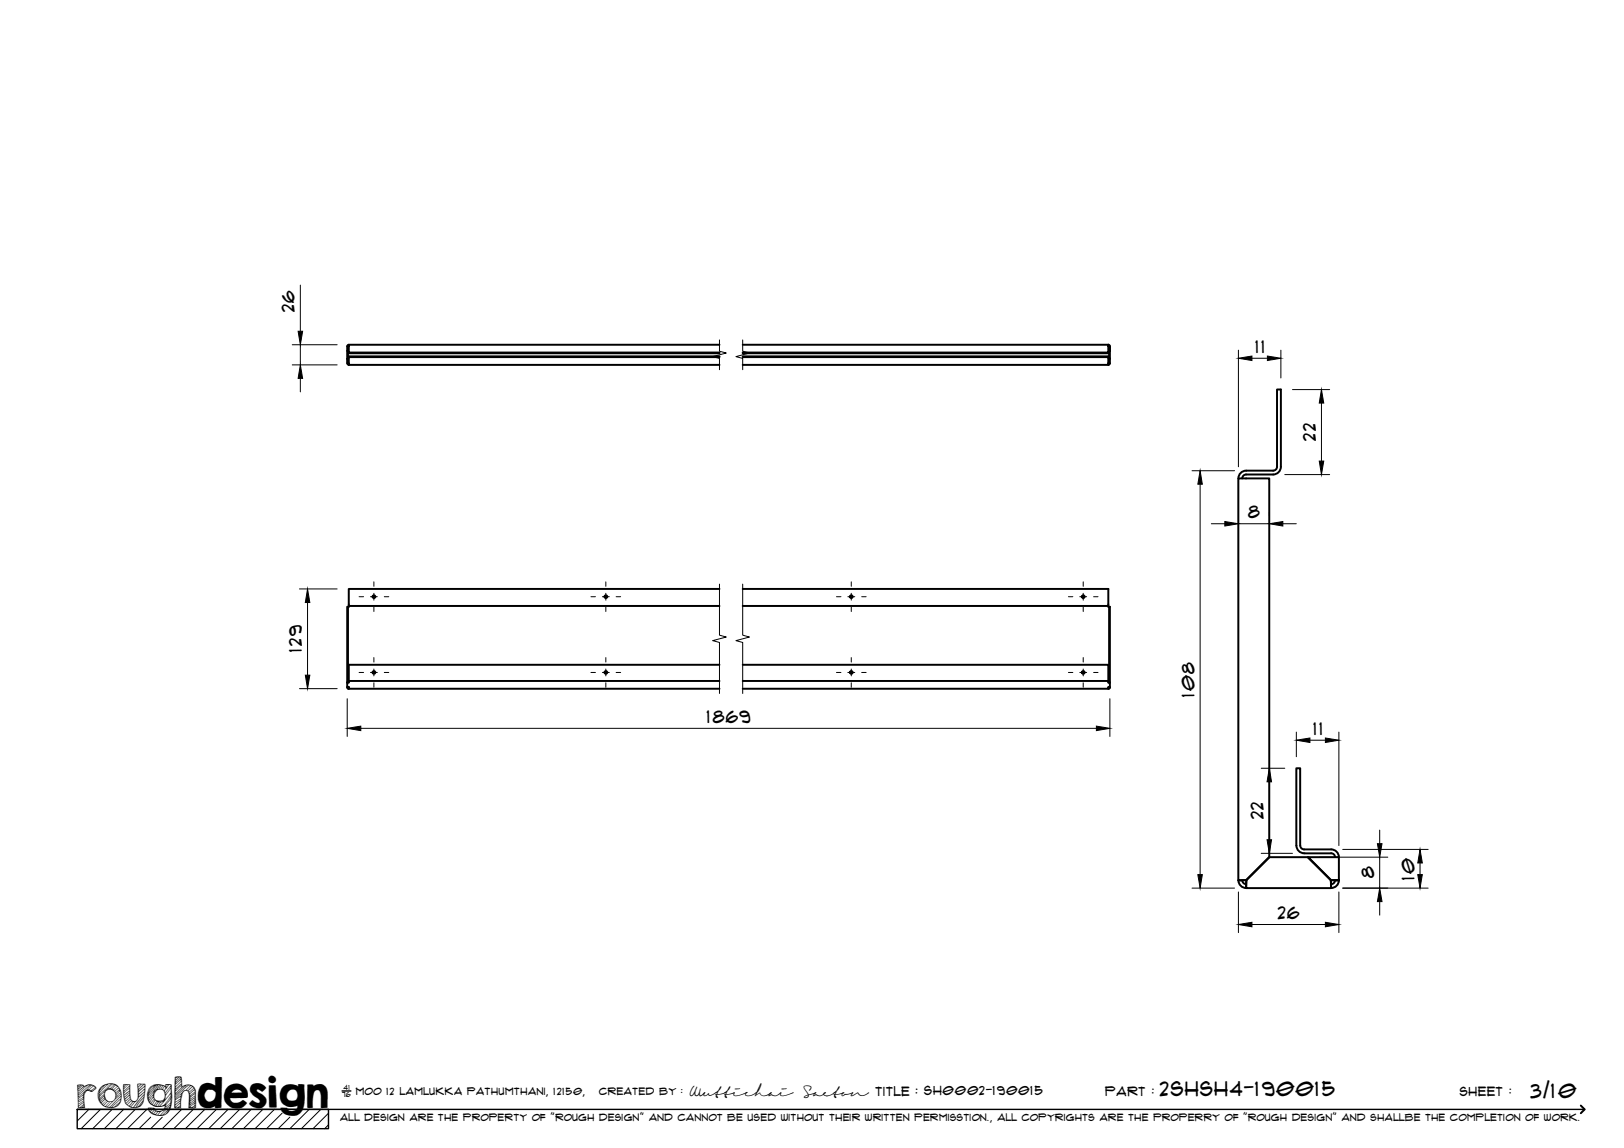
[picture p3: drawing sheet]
<svg xmlns="http://www.w3.org/2000/svg" width="420mm" height="297mm" viewBox="0 0 420 297" stroke-linecap="round" stroke-linejoin="round" font-family="sans-serif">
<!-- layer: Visible -->
<g fill="none" stroke="#000" stroke-width=".51">
<path d="M89.8 90.8h.2v2h-.2zM90 89.6h.2v1.6h95.9M90 94h.2M90 94v-1.2h-.2l.1 1.2 .3 .4M90 89.6v1.2M90 94l.2 .2M90.2 94v.4h95.9M90.2 91.2v.2h95.9M90.2 92.4h95.9M90.2 89.2l-.3 .4-.1 1.2h.2M90.2 89.4l-.2 .2M186.1 92.2h-95.9v1.8"/>
<path d="M186.1 89.2h-95.9v.4h-.2M192.2 92.4h94.5v1.6M192.2 92.2h94.5v.2M192.2 89.2h94.5M286.7 94h.3M286.7 89.6h.2M286.7 89.6h.3M286.7 89.2v.4M286.7 94v.4h-94.5M286.7 89.6v1.6h-94.5M286.7 91.2v.2h-94.5M286.8 89.2l.3 .4v1.2h-.1v-1.2l-.2-.2"/>
<path d="M287 92.8h.1v1.2l-.3 .4M287 94l-.2 .2M287 90.8h.1v2h-.1zM287 94h-.3M287 92.8v1.2M320.4 123.8h8v97.9l-6 6-1.8 .1h-.2zM322.4 121.8h7M322.4 122.8h7M322.4 122.8a1.01 1.01 0 0 0-1 1M322.4 121.8a2 2 0 0 0-2 2M329.4 121.8a1.01 1.01 0 0 0 1-1v-20h1v20a2 2 0 0 1-2 2M90 157h-.2v19.6"/>
<path d="M90.2 156.8v.2h-.2v19.6h-.2M186.1 152.4h-95.9v4.4h95.9M192.2 152.4h94.5v4.4h-94.5M286.7 156.8v.2h.3v19.6h.1v-19.6h-.1M89.8 177.8h.4v.4zM89.8 176.6v1.2l.4 .2M90.2 176.2v.4h-.4M90.2 176.2h95.9M90.2 178.2h95.9M186.1 172h-95.9v4.2M192.2 176.2h94.5v.4h.4v1.2h-.4v.4M192.2 172h94.5v4.2"/>
<path d="M192.2 178.2h94.5M286.7 178l.4-.2-.4 .4M335.4 218.8v-20h1v20M335.4 218.8a2 2 0 0 0 2 2M336.4 218.8a1.01 1.01 0 0 0 1 1M337.4 219.8h7M344.4 219.8a2 2 0 0 1 2 2M320.4 227.8a2 2 0 0 0 2 2M321.4 227.8a1.01 1.01 0 0 0 1 1M322.4 227.7l-2 .1M322.5 227.8l-.1 2h22l-.1-2-6-6h-9.8l-6 6-.1 2M337.4 220.8h7"/>
<path d="M344.3 227.8l.1 2M344.4 227.7l-5.9-5.9h7.9v6l-2-.1 2 .1a2 2 0 0 1-2 2M344.4 220.8a1.01 1.01 0 0 1 1 1M345.4 227.8a1.01 1.01 0 0 1-1 1"/>
<circle cx="96.7" cy="154.4" r=".35"/>
<circle cx="156.7" cy="154.4" r=".35"/>
<circle cx="220.2" cy="154.4" r=".35"/>
<circle cx="280.3" cy="154.4" r=".35"/>
<circle cx="96.7" cy="174" r=".35"/>
<circle cx="156.7" cy="174" r=".35"/>
<circle cx="220.2" cy="174" r=".35"/>
<circle cx="280.3" cy="174" r=".35"/>
</g>
<circle cx="90" cy="177.8" r=".25" fill="#000"/>
<!-- layer: TitleBlock -->
<path d="M20 287h65v5h-65zM20 287h390M88.5 282.3h2.3" fill="none" stroke="#000" stroke-width=".36"/>
<path d="M409 286.1l1 .9-1 1" fill="none" stroke="#000" stroke-width=".51"/>
<g fill="none" stroke="#000" stroke-width=".26">
<path d="M23 287l-3 3.1M26 287l-5 5M29 287l-5 5M32 287l-5 5M35 287l-5 5M38 287l-5 5M39 289.1l-3 2.9M42 289.1l-3 2.9M47 287l-5 5M50 287l-5 5M53 287l-5 5M56 287l-5 5"/>
<path d="M59 287l-5 5M62 287l-5 5M65 287l-5 5M68 287l-5 5M71 287l-5 5M73 288l-4 4M75 289.1l-3 2.9M80 287l-5 5M83 287l-5 5M85 288l-4 4M85 291l-1 1"/>
</g>
<!-- layer: Smart Centers -->
<g fill="none" stroke="#000" stroke-width=".26">
<path d="M92.9 154.4h1.2M95.8 154.4h1.8M96.7 150.5v1.2M96.7 153.5v1.8M96.7 157.1v1.1M99.4 154.4h1.2M152.9 154.4h1.2M155.9 154.4h1.7M156.7 150.5v1.2M156.7 153.5v1.8M156.7 157.1v1.1M159.4 154.4h1.2"/>
<path d="M216.4 154.4h1.2M219.4 154.4h1.7M220.2 150.5v1.2M220.2 153.5v1.8M220.2 157.1v1.1M222.9 154.4h1.2M276.4 154.4h1.2M279.4 154.4h1.7M280.2 150.5v1.2M280.2 153.5v1.8M280.2 157.1v1.1M282.9 154.4h1.2"/>
<path d="M92.9 174h1.2M95.8 174h1.8M96.7 170.1v1.2M96.7 173.1v1.8M96.7 176.7v1.1M99.4 174h1.2M152.9 174h1.2M155.9 174h1.7M156.7 170.1v1.2M156.7 173.1v1.8M156.7 176.7v1.1M159.4 174h1.2"/>
<path d="M216.4 174h1.2M219.4 174h1.7M220.2 170.1v1.2M220.2 173.1v1.8M220.2 176.7v1.1M222.9 174h1.2M276.4 174h1.2M279.4 174h1.7M280.2 170.1v1.2M280.2 173.1v1.8M280.2 176.7v1.1M282.9 174h1.2"/>
</g>
<!-- layer: FD_Dimensions -->
<g fill="none" stroke="#000" stroke-width=".26">
<path d="M77.7 73.8v11.9M75.6 94.4h11.6M75.6 89.2h11.6M77.7 89.2v5.2M77.7 97.9v3.5M320.4 90.6v30.2M323.9 92.7h4M331.4 90.6v7.2M334.4 100.8h9.6M341.9 104.3v15M308.4 121.8h11M310.5 125.3v101"/>
<path d="M313.4 135.5h3.5M320.4 132.5v.9M320.4 135.5h8M328.4 132.5v.9M331.9 135.5h3.5M332.4 122.8h11.6M77.5 152.4h9.7M79.6 155.9v18.8M77.5 178.2h9.7M89.8 180.8v9.7M93.3 188.5h190.4M287.1 180.8v9.7"/>
<path d="M326.3 198.8h6.1M335.4 189.4v6.4M338.9 191.5h4M346.4 189.4v29.4M328.4 202.3v15M347.4 219.8h22.1M357 214.8v3.5M308.4 229.8h11M320.4 230.8v10.5M323.9 239.2h19M326.3 220.8h8.1M341.3 221.8h17.8"/>
<path d="M346.4 230.8v10.5M347.4 229.8h22.1M357 221.8v8M357 233.3v3.5M367.4 223.3v3"/>
</g>
<g fill="#000" stroke="#000" stroke-width=".26">
<path d="M77.7 94.4l.6 3.5h-1.2zM77.1 85.7h1.2l-.6 3.5zM320.4 92.7l3.5-.6v1.2zM327.9 92.1l3.5 .6-3.5 .6zM341.9 100.8l.6 3.5h-1.2zM341.3 119.3h1.2l-.6 3.5zM310.5 121.8l.6 3.5h-1.2zM316.9 134.9l3.5 .6-3.5 .6zM328.4 135.5l3.5-.6v1.2zM79.6 152.4l.6 3.5h-1.2zM79 174.7h1.2l-.6 3.5zM89.8 188.5l3.5-.6v1.1z"/>
<path d="M283.7 187.9l3.4 .6-3.4 .5zM335.4 191.5l3.5-.5v1.1zM342.9 191l3.5 .5-3.5 .6zM327.8 217.3h1.2l-.6 3.5zM328.4 198.8l.6 3.5h-1.2zM356.4 218.3h1.1l-.5 3.5zM309.9 226.3h1.2l-.6 3.5zM320.4 239.2l3.5-.6v1.2zM342.9 238.6l3.5 .6-3.5 .6zM357 229.8l.5 3.5h-1.1zM366.8 226.3h1.2l-.6 3.5zM367.4 219.8l.6 3.5h-1.2z"/>
</g>
<!-- layer: Break Lines -->
<path d="M186.1 88v2.9l1.8 .4-3.5 1 1.7 .4v3M192.2 88v2.9l1.7 .4-3.5 1 1.8 .4v3M186.1 151.1v13.2l1.8 .5-3.5 1 1.7 .4v13.2M192.2 151.1v13.2l1.7 .5-3.5 1 1.8 .4v13.2" fill="none" stroke="#000" stroke-width=".26"/>
<text font-size="9.7" x="19.9" y="286.8">roughdesign</text>
<g font-size="5.3">
<text x="300.1" y="283.6">2SHSH4-190015</text>
<text x="396" y="284">3/10</text>
</g>
<g font-size="4.6">
<text x="76.2" y="80.8" transform="rotate(-90 76.2 80.8)">26</text>
<text x="324.8" y="91.3">11</text>
<text x="340.4" y="114" transform="rotate(-90 340.4 114)">22</text>
<text x="322.9" y="134.1">8</text>
<text x="78.1" y="168.7" transform="rotate(-90 78.1 168.7)">129</text>
<text x="309" y="180.3" transform="rotate(-90 309 180.3)">108</text>
<text x="182.8" y="187">1869</text>
<text x="339.8" y="190.1">11</text>
<text x="326.9" y="212" transform="rotate(-90 326.9 212)">22</text>
<text x="355.5" y="227.3" transform="rotate(-90 355.5 227.3)">8</text>
<text x="365.9" y="227.7" transform="rotate(-90 365.9 227.7)">10</text>
<text x="330.6" y="237.7">26</text>
</g>
<g font-size="3.4">
<text x="178.3" y="283.5">Wuttichai</text>
<text x="208.1" y="283.5">Saeton title : SH0002-190015</text>
</g>
<g font-size="3.3">
<text x="286" y="283.5">Part :</text>
<text x="377.7" y="283.5">sheet :</text>
</g>
<g font-size="2.7">
<text x="92.1" y="283.3">moo 12 Lamlukka pathumthani, 12150,</text>
<text x="155" y="283.3">created by :</text>
</g>
<text font-size="2.6" x="88" y="290.1">all design are the property of &quot;rough design&quot; and cannot be used without their written permisstion., all copyrights are the properry of &quot;rough design&quot; and shallbe the completion of work.</text>
<g font-size="1.9">
<text x="88.5" y="283.9">76</text>
<text x="88.9" y="282.1">41</text>
</g>
</svg>
